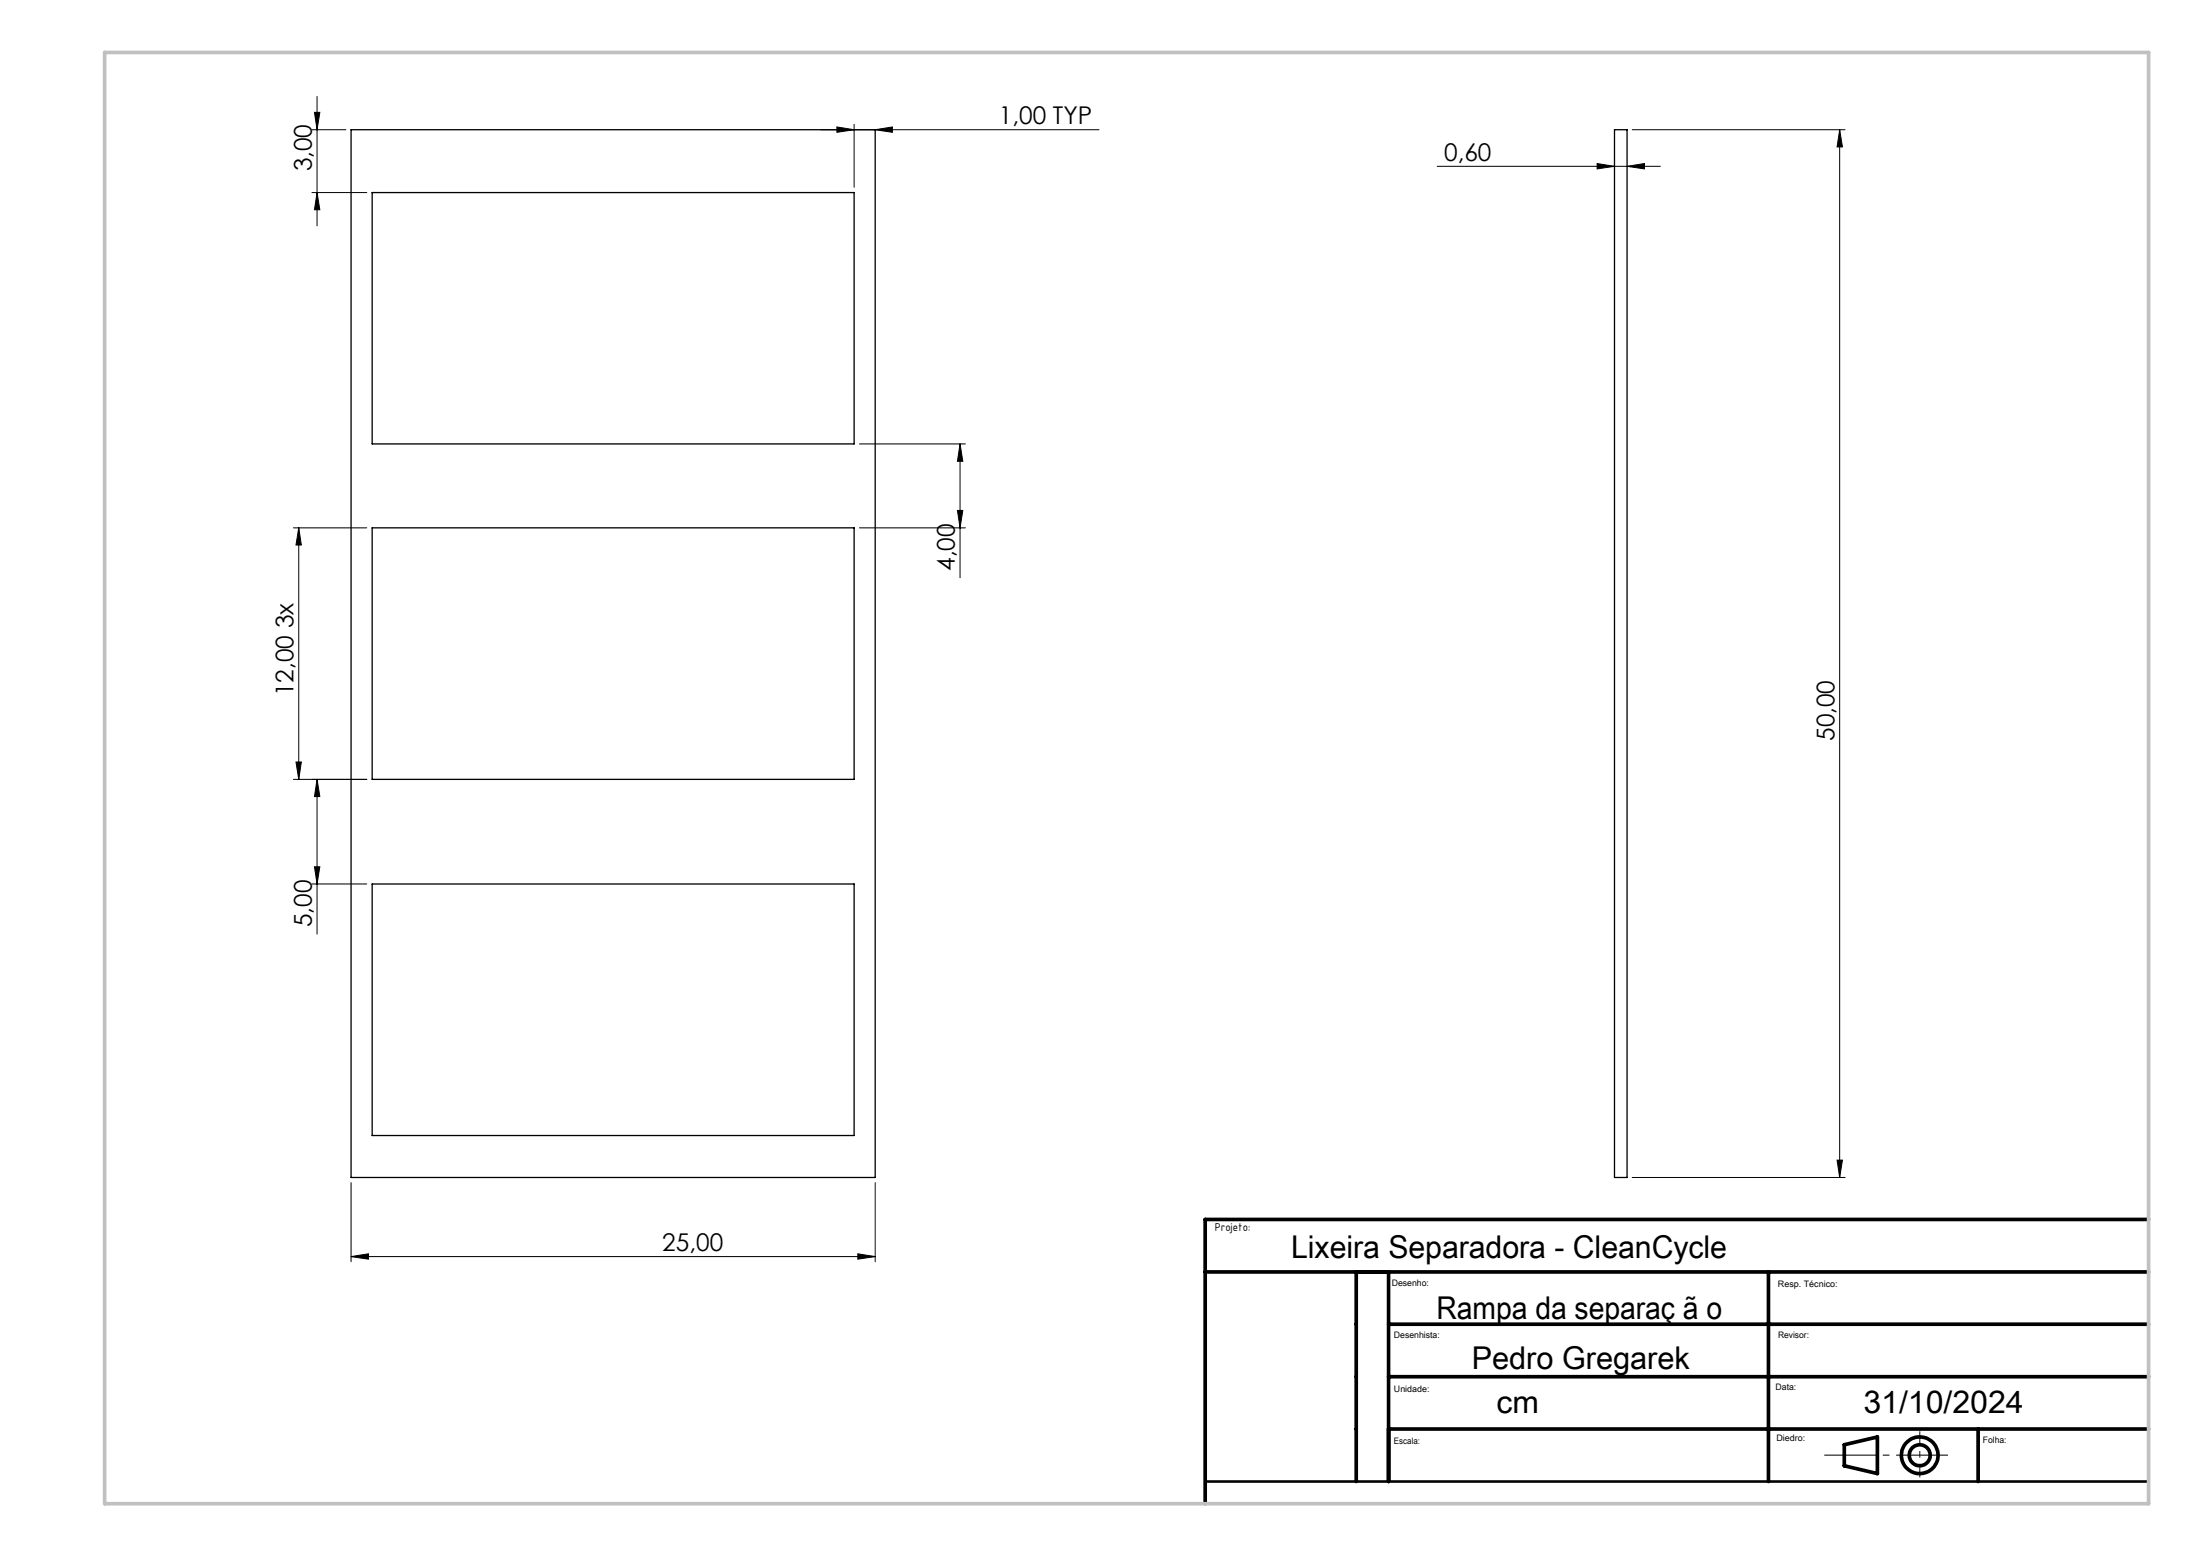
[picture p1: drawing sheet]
<svg xmlns="http://www.w3.org/2000/svg" width="420mm" height="297mm" viewBox="0 0 420 297" stroke-linecap="round" stroke-linejoin="round" font-family="sans-serif">
<path d="M67 24.8h100v200h-100zM71 36.8h92v47.9h-92zM308.1 24.8h2.4v200h-2.4zM71 100.7h92v48.1h-92zM71 168.7h92v48h-92z" fill="none" stroke="#000" stroke-width=".25"/>
<g fill="none" stroke="#000" stroke-width=".19">
<path d="M60.5 18.4v24.7M59.5 24.8h6.5M59.5 36.8h10.5M60 21.4h1l-.5 3.4zM60.5 36.8l.5 3.2h-1zM156.6 24.8h53.1M159.7 24.2l3.3 .6-3.3 .5zM163 23.7v12M167 24.8l3.3-.6v1.1zM274.2 31.7h42.6M304.8 31.2l3.3 .5-3.3 .5zM310.5 31.7l3.3-.5v1z"/>
<path d="M311.5 24.8h40.6M351 24.8l.6 3.2h-1zM351 24.8v200M164 84.7h20.2M182.7 97.4h1l-.5 3.3zM183.2 84.7l.5 3.3h-1zM183.2 84.7v25.6M56 100.7h14M57 100.7l.5 3.3h-1zM57 100.7v48.1M164 100.7h20.2M56 148.8h14"/>
<path d="M56.5 145.4h1l-.5 3.4zM60.5 148.8l.5 3.2h-1zM60.5 148.8v29.5M59.5 168.7h10.5M60 165.4h1l-.5 3.3zM67 239.9l3.3-.6v1zM67 225.7v15.1M67 239.9h100M163.7 239.3l3.3 .6-3.3 .4zM167 225.7v15.1M311.5 224.8h40.6M350.6 221.4h1l-.6 3.4z"/>
</g>
<g fill="none" stroke="#000" stroke-width=".7" stroke-linecap="butt">
<circle cx="366.3" cy="277.8" r="2.01"/>
<circle cx="366.3" cy="277.8" r="3.5"/>
</g>
<path d="M348.1 277.8h23.6" fill="none" stroke="#000" stroke-width=".19" stroke-dasharray="15.2 1.3 1.3 1.3" stroke-dashoffset="5.3" stroke-linecap="butt"/>
<path d="M366.3 273.2v8.8" fill="none" stroke="#000" stroke-width=".19" stroke-dasharray="15.2 1.3 1.3 1.3" stroke-dashoffset="12.7" stroke-linecap="butt"/>
<path d="M230 282.8h180" fill="none" stroke="#000" stroke-width=".5"/>
<path d="M410 232.8h-180v54.2M230 242.8h180M258.8 242.8v40M265 252.8h145M265 242.8v40M337.5 242.8v40M265 272.8h145M265 262.8h145M351.9 275.8l6.3-1.5v7l-6.3-1.5zM377.5 272.8v10" fill="none" stroke="#000" stroke-width=".7"/>
<path d="M20 10h390v277h-390z" fill="none" stroke="#c0c0c0" stroke-width=".7"/>
<g fill="#000">
<path d="M60.5 36.8l.5 3.2h-1zM60 21.4h1l-.5 3.4zM60 165.4h1l-.5 3.3zM60.5 148.8l.5 3.2h-1zM350.6 221.4h1l-.6 3.4zM351 24.8l.6 3.2h-1z"/>
<path d="M159.7 24.2l3.3 .6-3.3 .5zM167 24.8l3.3-.6v1.1z"/>
<path d="M57 100.7l.5 3.3h-1zM56.5 145.4h1l-.5 3.4zM183.2 84.7l.5 3.3h-1zM182.7 97.4h1l-.5 3.3z"/>
<path d="M67 239.9l3.3-.6v1zM163.7 239.3l3.3 .6-3.3 .4zM304.8 31.2l3.3 .5-3.3 .5zM310.5 31.7l3.3-.5v1z"/>
</g>
<g font-size="6">
<text x="246.4" y="240.1">Lixeira Separadora - CleanCycle</text>
<text x="274.1" y="251.7">Rampa da separaç ã o</text>
<text x="280.8" y="261.4">Pedro Gregarek</text>
<text x="285.6" y="269.7">cm</text>
<text x="355.6" y="269.7">31/10/2024</text>
</g>
<g font-size="4.7">
<text x="190.6" y="23.7">1,00 TYP</text>
<text x="59.5" y="32.7" transform="rotate(-90 59.5 32.7)">3,00</text>
<text x="275.6" y="30.7">0,60</text>
<text x="182.2" y="109" transform="rotate(-90 182.2 109)">4,00</text>
<text x="56" y="132.9" transform="rotate(-90 56 132.9)">12,00 3x</text>
<text x="350.1" y="141.4" transform="rotate(-90 350.1 141.4)">50,00</text>
<text x="59.5" y="177" transform="rotate(-90 59.5 177)">5,00</text>
<text x="126.4" y="238.8">25,00</text>
</g>
<text font-size="2.3" x="231.8" y="235">Projeto:</text>
<g font-size="1.7">
<text x="265.6" y="245.4">Desenho:</text>
<text x="339.3" y="245.6">Resp. Técnico:</text>
<text x="266" y="255.3">Desenhista:</text>
<text x="339.3" y="255.4">Revisor:</text>
<text x="266" y="265.8">Unidade:</text>
<text x="338.8" y="265.3">Data:</text>
<text x="266" y="275.7">Escala:</text>
<text x="339" y="275.1">Diedro:</text>
<text x="378.4" y="275.5">Folha:</text>
</g>
</svg>
